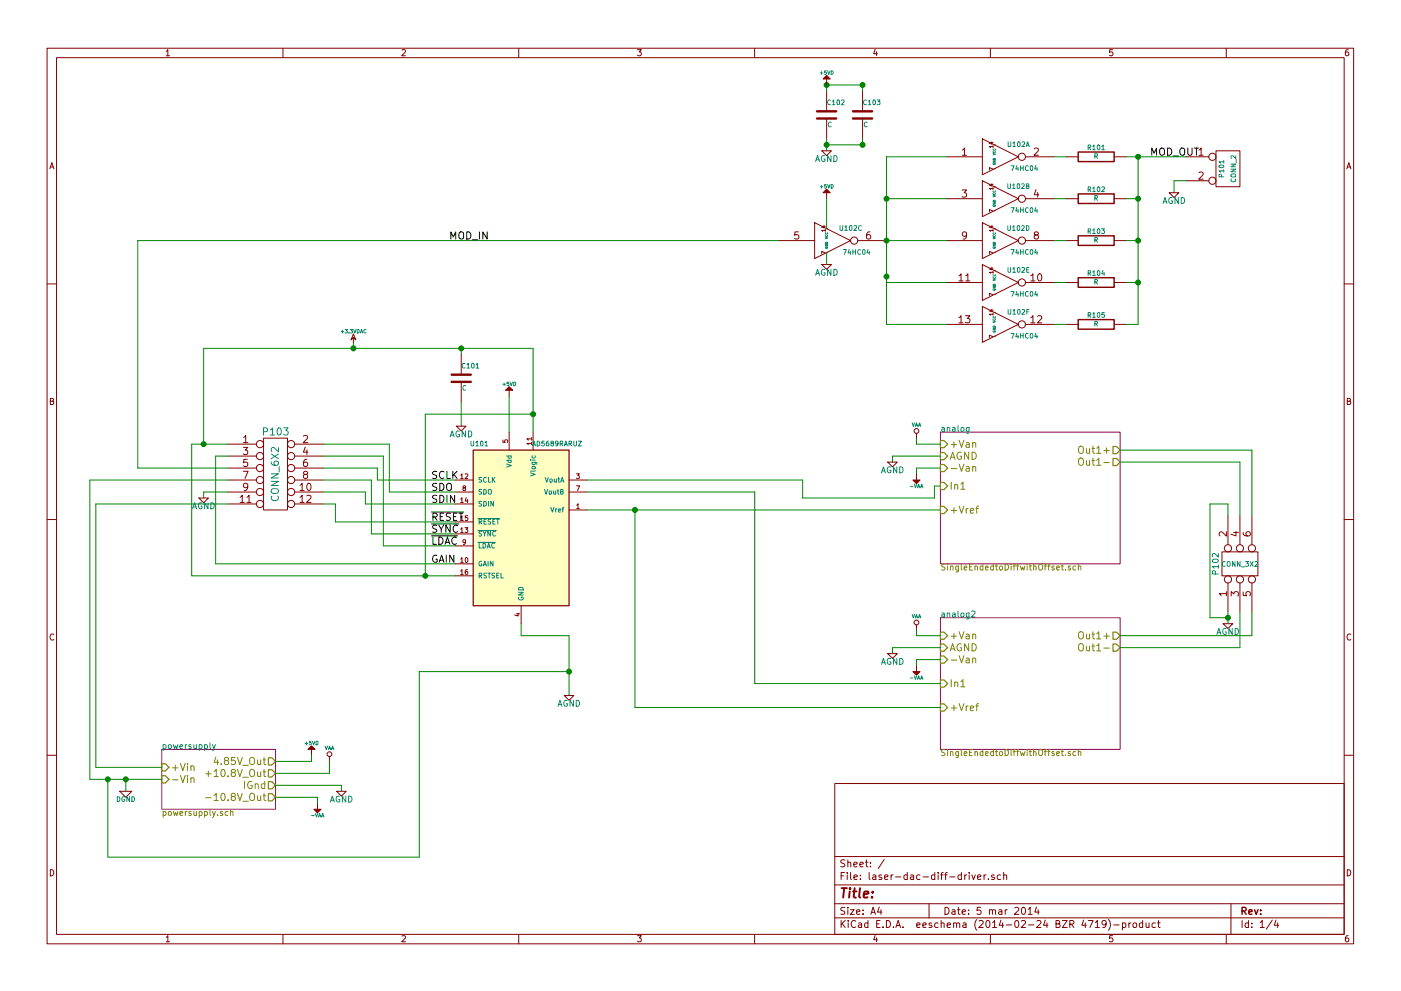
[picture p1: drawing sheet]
EESchema Schematic File Version 2
LIBS:LM317_HS
LIBS:74hct04
LIBS:power
LIBS:device
LIBS:transistors
LIBS:conn
LIBS:linear
LIBS:regul
LIBS:74xx
LIBS:cmos4000
LIBS:adc-dac
LIBS:memory
LIBS:xilinx
LIBS:special
LIBS:microcontrollers
LIBS:dsp
LIBS:microchip
LIBS:analog_switches
LIBS:motorola
LIBS:texas
LIBS:intel
LIBS:audio
LIBS:interface
LIBS:digital-audio
LIBS:philips
LIBS:display
LIBS:cypress
LIBS:siliconi
LIBS:opto
LIBS:atmel
LIBS:contrib
LIBS:valves
LIBS:ad5689raruz
LIBS:Symbols_DCDC-ACDC-Converter_RevC_20Jul2012
LIBS:op470
LIBS:laser-dac-diff-driver-cache
EELAYER 24 0
EELAYER END
$Descr A4 11693 8268
encoding utf-8
Sheet 1 4
Title ""
Date "5 mar 2014"
Rev ""
Comp ""
Comment1 ""
Comment2 ""
Comment3 ""
Comment4 ""
$EndDescr
$Comp
L AD5689RARUZ U101
U 1 1
P 4350 4400
F 0 "U101" H 4000 5100 40  0000 C CNN
F 1 "AD5689RARUZ" H 4650 5100 40  0000 C CNN
F 2 "" H 4350 4600 60  0000 C CNN
F 3 "" H 4350 4600 60  0000 C CNN
	1    4350 4400
	1    0    0    -1  
$EndComp
$Sheet
S 7850 3600 1500 1100
U 52F5483C
F0 "analog" 50
F1 "SingleEndedtoDiffwithOffset.sch" 50
F2 "+Van" I L 7850 3700 60 
F3 "AGND" I L 7850 3800 60 
F4 "-Van" I L 7850 3900 60 
F5 "In1" I L 7850 4050 60 
F6 "+Vref" I L 7850 4250 60 
F7 "Out1-" O R 9350 3850 60 
F8 "Out1+" O R 9350 3750 60 
$EndSheet
$Sheet
S 7850 5150 1500 1100
U 52F54BF7
F0 "analog2" 50
F1 "SingleEndedtoDiffwithOffset.sch" 50
F2 "+Van" I L 7850 5300 60 
F3 "AGND" I L 7850 5400 60 
F4 "-Van" I L 7850 5500 60 
F5 "In1" I L 7850 5700 60 
F6 "+Vref" I L 7850 5900 60 
F7 "Out1-" O R 9350 5400 60 
F8 "Out1+" O R 9350 5300 60 
$EndSheet
$Sheet
S 1350 6250 950  500 
U 52F4209D
F0 "powersupply" 50
F1 "powersupply.sch" 50
F2 "+Vin" I L 1350 6400 60 
F3 "-Vin" I L 1350 6500 60 
F4 "4.85V_Out" O R 2300 6350 60 
F5 "+10.8V_Out" O R 2300 6450 60 
F6 "IGnd" O R 2300 6550 60 
F7 "-10.8V_Out" O R 2300 6650 60 
$EndSheet
$Comp
L +5VD #PWR01
U 1 1
P 2600 6300
F 0 "#PWR01" H 2600 6250 20  0001 C CNN
F 1 "+5VD" H 2600 6400 30  0000 C CNN
F 2 "" H 2600 6300 60  0000 C CNN
F 3 "" H 2600 6300 60  0000 C CNN
	1    2600 6300
	1    0    0    -1  
$EndComp
$Comp
L AGND #PWR02
U 1 1
P 2850 6600
F 0 "#PWR02" H 2850 6600 40  0001 C CNN
F 1 "AGND" H 2850 6530 50  0000 C CNN
F 2 "" H 2850 6600 60  0000 C CNN
F 3 "" H 2850 6600 60  0000 C CNN
	1    2850 6600
	1    0    0    -1  
$EndComp
$Comp
L VAA #PWR03
U 1 1
P 2750 6350
F 0 "#PWR03" H 2750 6410 30  0001 C CNN
F 1 "VAA" H 2750 6460 30  0000 C CNN
F 2 "" H 2750 6350 60  0000 C CNN
F 3 "" H 2750 6350 60  0000 C CNN
	1    2750 6350
	1    0    0    -1  
$EndComp
$Comp
L -VAA #PWR04
U 1 1
P 2650 6700
F 0 "#PWR04" H 2650 6800 20  0001 C CNN
F 1 "-VAA" H 2650 6800 30  0000 C CNN
F 2 "" H 2650 6700 60  0000 C CNN
F 3 "" H 2650 6700 60  0000 C CNN
	1    2650 6700
	-1   0    0    1   
$EndComp
$Comp
L +5VD #PWR05
U 1 1
P 4250 3300
F 0 "#PWR05" H 4250 3250 20  0001 C CNN
F 1 "+5VD" H 4250 3400 30  0000 C CNN
F 2 "" H 4250 3300 60  0000 C CNN
F 3 "" H 4250 3300 60  0000 C CNN
	1    4250 3300
	1    0    0    -1  
$EndComp
$Comp
L DGND #PWR06
U 1 1
P 1050 6600
F 0 "#PWR06" H 1050 6600 40  0001 C CNN
F 1 "DGND" H 1050 6530 40  0000 C CNN
F 2 "" H 1050 6600 60  0000 C CNN
F 3 "" H 1050 6600 60  0000 C CNN
	1    1050 6600
	1    0    0    -1  
$EndComp
$Comp
L C C101
U 1 1
P 3850 3150
F 0 "C101" H 3850 3250 40  0000 L CNN
F 1 "C" H 3856 3065 40  0000 L CNN
F 2 "" H 3888 3000 30  0000 C CNN
F 3 "" H 3850 3150 60  0000 C CNN
	1    3850 3150
	1    0    0    -1  
$EndComp
$Comp
L VAA #PWR07
U 1 1
P 7650 5250
F 0 "#PWR07" H 7650 5310 30  0001 C CNN
F 1 "VAA" H 7650 5360 30  0000 C CNN
F 2 "" H 7650 5250 60  0000 C CNN
F 3 "" H 7650 5250 60  0000 C CNN
	1    7650 5250
	1    0    0    -1  
$EndComp
$Comp
L -VAA #PWR08
U 1 1
P 7650 5550
F 0 "#PWR08" H 7650 5650 20  0001 C CNN
F 1 "-VAA" H 7650 5650 30  0000 C CNN
F 2 "" H 7650 5550 60  0000 C CNN
F 3 "" H 7650 5550 60  0000 C CNN
	1    7650 5550
	-1   0    0    1   
$EndComp
$Comp
L AGND #PWR09
U 1 1
P 7450 5450
F 0 "#PWR09" H 7450 5450 40  0001 C CNN
F 1 "AGND" H 7450 5380 50  0000 C CNN
F 2 "" H 7450 5450 60  0000 C CNN
F 3 "" H 7450 5450 60  0000 C CNN
	1    7450 5450
	1    0    0    -1  
$EndComp
$Comp
L VAA #PWR010
U 1 1
P 7650 3650
F 0 "#PWR010" H 7650 3710 30  0001 C CNN
F 1 "VAA" H 7650 3760 30  0000 C CNN
F 2 "" H 7650 3650 60  0000 C CNN
F 3 "" H 7650 3650 60  0000 C CNN
	1    7650 3650
	1    0    0    -1  
$EndComp
$Comp
L -VAA #PWR011
U 1 1
P 7650 3950
F 0 "#PWR011" H 7650 4050 20  0001 C CNN
F 1 "-VAA" H 7650 4050 30  0000 C CNN
F 2 "" H 7650 3950 60  0000 C CNN
F 3 "" H 7650 3950 60  0000 C CNN
	1    7650 3950
	-1   0    0    1   
$EndComp
$Comp
L AGND #PWR012
U 1 1
P 7450 3850
F 0 "#PWR012" H 7450 3850 40  0001 C CNN
F 1 "AGND" H 7450 3780 50  0000 C CNN
F 2 "" H 7450 3850 60  0000 C CNN
F 3 "" H 7450 3850 60  0000 C CNN
	1    7450 3850
	1    0    0    -1  
$EndComp
$Comp
L AGND #PWR013
U 1 1
P 4750 5800
F 0 "#PWR013" H 4750 5800 40  0001 C CNN
F 1 "AGND" H 4750 5730 50  0000 C CNN
F 2 "" H 4750 5800 60  0000 C CNN
F 3 "" H 4750 5800 60  0000 C CNN
	1    4750 5800
	1    0    0    -1  
$EndComp
$Comp
L CONN_3X2 P102
U 1 1
P 10400 4700
F 0 "P102" H 10400 4950 50  0000 C CNN
F 1 "CONN_3X2" V 10400 4750 40  0000 C CNN
F 2 "" H 10400 4700 60  0000 C CNN
F 3 "" H 10400 4700 60  0000 C CNN
	1    10400 4700
	0    -1   -1   0   
$EndComp
$Comp
L AGND #PWR014
U 1 1
P 10250 5200
F 0 "#PWR014" H 10250 5200 40  0001 C CNN
F 1 "AGND" H 10250 5130 50  0000 C CNN
F 2 "" H 10250 5200 60  0000 C CNN
F 3 "" H 10250 5200 60  0000 C CNN
	1    10250 5200
	1    0    0    -1  
$EndComp
Wire Wire Line
	750  4000 750  6500
Wire Wire Line
	1700 2900 4450 2900
Connection ~ 10250 5150
Wire Wire Line
	10100 5150 10250 5150
Wire Wire Line
	10100 4200 10100 5150
Wire Wire Line
	10250 4200 10100 4200
Wire Wire Line
	10250 4300 10250 4200
Wire Wire Line
	10250 5100 10250 5200
Wire Wire Line
	10350 5400 9350 5400
Wire Wire Line
	10350 5100 10350 5400
Wire Wire Line
	10450 5300 9350 5300
Wire Wire Line
	10450 5100 10450 5300
Wire Wire Line
	10350 3850 10350 4300
Wire Wire Line
	9350 3850 10350 3850
Wire Wire Line
	10450 3750 10450 4300
Wire Wire Line
	9350 3750 10450 3750
Connection ~ 4750 5600
Wire Wire Line
	3500 5600 4750 5600
Wire Wire Line
	4750 5300 4750 5800
Wire Wire Line
	4350 5300 4750 5300
Wire Wire Line
	4350 5200 4350 5300
Wire Wire Line
	6300 5700 7850 5700
Wire Wire Line
	6300 4100 6300 5700
Wire Wire Line
	4900 4100 6300 4100
Wire Wire Line
	6700 4000 4900 4000
Wire Wire Line
	6700 4150 6700 4000
Wire Wire Line
	7800 4150 6700 4150
Wire Wire Line
	7800 4050 7800 4150
Wire Wire Line
	7850 4050 7800 4050
Wire Wire Line
	7650 3900 7850 3900
Wire Wire Line
	7650 3950 7650 3900
Wire Wire Line
	7450 3800 7450 3850
Wire Wire Line
	7850 3800 7450 3800
Wire Wire Line
	7650 3700 7850 3700
Wire Wire Line
	7650 3650 7650 3700
Connection ~ 5300 4250
Wire Wire Line
	4900 4250 7850 4250
Wire Wire Line
	5300 5900 5300 4250
Wire Wire Line
	7850 5900 5300 5900
Wire Wire Line
	7650 5500 7850 5500
Wire Wire Line
	7650 5550 7650 5500
Wire Wire Line
	7450 5400 7450 5450
Wire Wire Line
	7850 5400 7450 5400
Wire Wire Line
	7650 5300 7850 5300
Wire Wire Line
	7650 5250 7650 5300
Wire Wire Line
	3850 3350 3850 3550
Connection ~ 3850 2900
Wire Wire Line
	3850 2900 3850 2950
Connection ~ 1050 6500
Wire Wire Line
	1050 6500 1050 6600
Connection ~ 4450 3450
Wire Wire Line
	3550 4800 3550 3450
Wire Wire Line
	1600 4800 3800 4800
Wire Wire Line
	4250 3300 4250 3600
Wire Wire Line
	2650 6650 2650 6700
Wire Wire Line
	2300 6650 2650 6650
Wire Wire Line
	2850 6550 2850 6600
Wire Wire Line
	2300 6550 2850 6550
Wire Wire Line
	2750 6450 2750 6350
Wire Wire Line
	2300 6450 2750 6450
Wire Wire Line
	2600 6350 2600 6300
Wire Wire Line
	2300 6350 2600 6350
Wire Wire Line
	750  6500 1350 6500
Wire Wire Line
	800  6400 1350 6400
Wire Wire Line
	3500 5600 3500 7150
Wire Wire Line
	3500 7150 900  7150
Wire Wire Line
	900  7150 900  6500
Connection ~ 900  6500
$Comp
L 74HC04 U102
U 3 1
P 6950 2000
F 0 "U102" H 7100 2100 40  0000 C CNN
F 1 "74HC04" H 7150 1900 40  0000 C CNN
F 2 "" H 6950 2000 60  0000 C CNN
F 3 "" H 6950 2000 60  0000 C CNN
	3    6950 2000
	1    0    0    -1  
$EndComp
$Comp
L 74HC04 U102
U 1 1
P 8350 1300
F 0 "U102" H 8500 1400 40  0000 C CNN
F 1 "74HC04" H 8550 1200 40  0000 C CNN
F 2 "" H 8350 1300 60  0000 C CNN
F 3 "" H 8350 1300 60  0000 C CNN
	1    8350 1300
	1    0    0    -1  
$EndComp
$Comp
L 74HC04 U102
U 2 1
P 8350 1650
F 0 "U102" H 8500 1750 40  0000 C CNN
F 1 "74HC04" H 8550 1550 40  0000 C CNN
F 2 "" H 8350 1650 60  0000 C CNN
F 3 "" H 8350 1650 60  0000 C CNN
	2    8350 1650
	1    0    0    -1  
$EndComp
$Comp
L 74HC04 U102
U 4 1
P 8350 2000
F 0 "U102" H 8500 2100 40  0000 C CNN
F 1 "74HC04" H 8550 1900 40  0000 C CNN
F 2 "" H 8350 2000 60  0000 C CNN
F 3 "" H 8350 2000 60  0000 C CNN
	4    8350 2000
	1    0    0    -1  
$EndComp
$Comp
L 74HC04 U102
U 5 1
P 8350 2350
F 0 "U102" H 8500 2450 40  0000 C CNN
F 1 "74HC04" H 8550 2250 40  0000 C CNN
F 2 "" H 8350 2350 60  0000 C CNN
F 3 "" H 8350 2350 60  0000 C CNN
	5    8350 2350
	1    0    0    -1  
$EndComp
$Comp
L 74HC04 U102
U 6 1
P 8350 2700
F 0 "U102" H 8500 2800 40  0000 C CNN
F 1 "74HC04" H 8550 2600 40  0000 C CNN
F 2 "" H 8350 2700 60  0000 C CNN
F 3 "" H 8350 2700 60  0000 C CNN
	6    8350 2700
	1    0    0    -1  
$EndComp
Wire Wire Line
	7900 1300 7400 1300
Wire Wire Line
	7400 1300 7400 2700
Wire Wire Line
	7900 1650 7400 1650
Connection ~ 7400 1650
Wire Wire Line
	7900 2000 7400 2000
Connection ~ 7400 2000
Wire Wire Line
	7400 2700 7900 2700
Wire Wire Line
	7900 2350 7400 2350
Wire Wire Line
	7400 2350 7400 2300
Connection ~ 7400 2300
$Comp
L R R101
U 1 1
P 9150 1300
F 0 "R101" V 9230 1300 40  0000 C CNN
F 1 "R" V 9157 1301 40  0000 C CNN
F 2 "" V 9080 1300 30  0000 C CNN
F 3 "" H 9150 1300 30  0000 C CNN
	1    9150 1300
	0    -1   -1   0   
$EndComp
$Comp
L R R102
U 1 1
P 9150 1650
F 0 "R102" V 9230 1650 40  0000 C CNN
F 1 "R" V 9157 1651 40  0000 C CNN
F 2 "" V 9080 1650 30  0000 C CNN
F 3 "" H 9150 1650 30  0000 C CNN
	1    9150 1650
	0    -1   -1   0   
$EndComp
$Comp
L R R103
U 1 1
P 9150 2000
F 0 "R103" V 9230 2000 40  0000 C CNN
F 1 "R" V 9157 2001 40  0000 C CNN
F 2 "" V 9080 2000 30  0000 C CNN
F 3 "" H 9150 2000 30  0000 C CNN
	1    9150 2000
	0    -1   -1   0   
$EndComp
$Comp
L R R104
U 1 1
P 9150 2350
F 0 "R104" V 9230 2350 40  0000 C CNN
F 1 "R" V 9157 2351 40  0000 C CNN
F 2 "" V 9080 2350 30  0000 C CNN
F 3 "" H 9150 2350 30  0000 C CNN
	1    9150 2350
	0    -1   -1   0   
$EndComp
$Comp
L R R105
U 1 1
P 9150 2700
F 0 "R105" V 9230 2700 40  0000 C CNN
F 1 "R" V 9157 2701 40  0000 C CNN
F 2 "" V 9080 2700 30  0000 C CNN
F 3 "" H 9150 2700 30  0000 C CNN
	1    9150 2700
	0    -1   -1   0   
$EndComp
Wire Wire Line
	8800 1300 8900 1300
Wire Wire Line
	8800 1650 8900 1650
Wire Wire Line
	8800 2000 8900 2000
Wire Wire Line
	8800 2350 8900 2350
Wire Wire Line
	8800 2700 8900 2700
$Comp
L CONN_2 P101
U 1 1
P 10250 1400
F 0 "P101" V 10200 1400 40  0000 C CNN
F 1 "CONN_2" V 10300 1400 40  0000 C CNN
F 2 "" H 10250 1400 60  0000 C CNN
F 3 "" H 10250 1400 60  0000 C CNN
	1    10250 1400
	1    0    0    -1  
$EndComp
Wire Wire Line
	9400 1300 9900 1300
Wire Wire Line
	9500 1300 9500 2700
Wire Wire Line
	9500 2700 9400 2700
Wire Wire Line
	9400 1650 9500 1650
Connection ~ 9500 1650
Wire Wire Line
	9400 2000 9500 2000
Connection ~ 9500 2000
Wire Wire Line
	9400 2350 9500 2350
Connection ~ 9500 2350
Connection ~ 9500 1300
Wire Wire Line
	9900 1500 9800 1500
Wire Wire Line
	9800 1500 9800 1600
$Comp
L AGND #PWR015
U 1 1
P 9800 1600
F 0 "#PWR015" H 9800 1600 40  0001 C CNN
F 1 "AGND" H 9800 1530 50  0000 C CNN
F 2 "" H 9800 1600 60  0000 C CNN
F 3 "" H 9800 1600 60  0000 C CNN
	1    9800 1600
	1    0    0    -1  
$EndComp
$Comp
L CONN_6X2 P103
U 1 1
P 2300 3950
F 0 "P103" H 2300 4300 60  0000 C CNN
F 1 "CONN_6X2" V 2300 3950 60  0000 C CNN
F 2 "" H 2300 3950 60  0000 C CNN
F 3 "" H 2300 3950 60  0000 C CNN
	1    2300 3950
	1    0    0    -1  
$EndComp
Wire Wire Line
	1700 2900 1700 3700
Wire Wire Line
	1600 3700 1900 3700
Wire Wire Line
	1900 3900 1150 3900
Wire Wire Line
	1150 3900 1150 2000
Wire Wire Line
	1150 2000 6500 2000
$Comp
L +5VD #PWR016
U 1 1
P 6900 1650
F 0 "#PWR016" H 6900 1600 20  0001 C CNN
F 1 "+5VD" H 6900 1750 30  0000 C CNN
F 2 "" H 6900 1650 60  0000 C CNN
F 3 "" H 6900 1650 60  0000 C CNN
	1    6900 1650
	1    0    0    -1  
$EndComp
$Comp
L AGND #PWR017
U 1 1
P 6900 2200
F 0 "#PWR017" H 6900 2200 40  0001 C CNN
F 1 "AGND" H 6900 2130 50  0000 C CNN
F 2 "" H 6900 2200 60  0000 C CNN
F 3 "" H 6900 2200 60  0000 C CNN
	1    6900 2200
	1    0    0    -1  
$EndComp
Wire Wire Line
	6900 2100 6900 2200
$Comp
L C C102
U 1 1
P 6900 950
F 0 "C102" H 6900 1050 40  0000 L CNN
F 1 "C" H 6906 865 40  0000 L CNN
F 2 "" H 6938 800 30  0000 C CNN
F 3 "" H 6900 950 60  0000 C CNN
	1    6900 950 
	1    0    0    -1  
$EndComp
$Comp
L C C103
U 1 1
P 7200 950
F 0 "C103" H 7200 1050 40  0000 L CNN
F 1 "C" H 7206 865 40  0000 L CNN
F 2 "" H 7238 800 30  0000 C CNN
F 3 "" H 7200 950 60  0000 C CNN
	1    7200 950 
	1    0    0    -1  
$EndComp
$Comp
L AGND #PWR018
U 1 1
P 6900 1250
F 0 "#PWR018" H 6900 1250 40  0001 C CNN
F 1 "AGND" H 6900 1180 50  0000 C CNN
F 2 "" H 6900 1250 60  0000 C CNN
F 3 "" H 6900 1250 60  0000 C CNN
	1    6900 1250
	1    0    0    -1  
$EndComp
Connection ~ 6900 700 
Wire Wire Line
	7200 700  7200 750 
Connection ~ 7200 700 
Wire Wire Line
	7200 1200 7200 1150
Wire Wire Line
	6900 1150 6900 1250
Connection ~ 7200 1200
Connection ~ 6900 1200
Wire Wire Line
	3550 3450 4450 3450
Wire Wire Line
	4450 2900 4450 3600
Wire Wire Line
	2950 2850 2950 2900
Connection ~ 2950 2900
$Comp
L +3.3VDAC #PWR019
U 1 1
P 2950 2850
F 0 "#PWR019" H 2950 2970 20  0001 C CNN
F 1 "+3.3VDAC" H 2950 2940 30  0000 C CNN
F 2 "" H 2950 2850 60  0000 C CNN
F 3 "" H 2950 2850 60  0000 C CNN
	1    2950 2850
	1    0    0    -1  
$EndComp
Text Label 3600 4350 0    60   ~ 0
~RESET
Text Label 3600 4000 0    60   ~ 0
SCLK
Text Label 3600 4100 0    60   ~ 0
SDO
Text Label 3600 4200 0    60   ~ 0
SDIN
Text Label 3600 4450 0    60   ~ 0
~SYNC
Text Label 3600 4550 0    60   ~ 0
~LDAC
Text Label 3600 4700 0    60   ~ 0
GAIN
Text Label 3750 2000 0    60   ~ 0
MOD_IN
Text Label 9600 1300 0    60   ~ 0
MOD_OUT
Wire Wire Line
	1900 4200 800  4200
Wire Wire Line
	800  4200 800  6400
Wire Wire Line
	1900 4100 1700 4100
Wire Wire Line
	1700 4100 1700 4150
Wire Wire Line
	1900 4000 750  4000
Wire Wire Line
	3800 4550 3200 4550
Wire Wire Line
	3800 4700 1800 4700
Wire Wire Line
	1800 4700 1800 3800
Wire Wire Line
	1800 3800 1900 3800
Wire Wire Line
	1600 4800 1600 3700
Connection ~ 1700 3700
Connection ~ 3550 4800
Wire Wire Line
	3200 4550 3200 3800
Wire Wire Line
	3200 3800 2700 3800
Wire Wire Line
	3800 4100 3250 4100
Wire Wire Line
	3250 4100 3250 3700
Wire Wire Line
	3250 3700 2700 3700
Wire Wire Line
	3800 4000 3150 4000
Wire Wire Line
	3150 4000 3150 3900
Wire Wire Line
	3150 3900 2700 3900
Wire Wire Line
	3800 4200 3050 4200
Wire Wire Line
	3050 4200 3050 4100
Wire Wire Line
	3050 4100 2700 4100
Wire Wire Line
	3800 4450 3100 4450
Wire Wire Line
	3100 4450 3100 4000
Wire Wire Line
	3100 4000 2700 4000
Wire Wire Line
	3800 4350 2800 4350
Wire Wire Line
	2800 4350 2800 4200
Wire Wire Line
	2800 4200 2700 4200
Wire Wire Line
	6900 700  6900 750 
Wire Wire Line
	6900 1200 7200 1200
Wire Wire Line
	6900 1900 6900 1650
$Comp
L +5VD #PWR020
U 1 1
P 6900 700
F 0 "#PWR020" H 6900 650 20  0001 C CNN
F 1 "+5VD" H 6900 800 30  0000 C CNN
F 2 "" H 6900 700 60  0000 C CNN
F 3 "" H 6900 700 60  0000 C CNN
	1    6900 700 
	1    0    0    -1  
$EndComp
Wire Wire Line
	6900 700  7200 700 
$Comp
L AGND #PWR021
U 1 1
P 3850 3550
F 0 "#PWR021" H 3850 3550 40  0001 C CNN
F 1 "AGND" H 3850 3480 50  0000 C CNN
F 2 "" H 3850 3550 60  0000 C CNN
F 3 "" H 3850 3550 60  0000 C CNN
	1    3850 3550
	1    0    0    -1  
$EndComp
$Comp
L AGND #PWR022
U 1 1
P 1700 4150
F 0 "#PWR022" H 1700 4150 40  0001 C CNN
F 1 "AGND" H 1700 4080 50  0000 C CNN
F 2 "" H 1700 4150 60  0000 C CNN
F 3 "" H 1700 4150 60  0000 C CNN
	1    1700 4150
	1    0    0    -1  
$EndComp
$EndSCHEMATC
